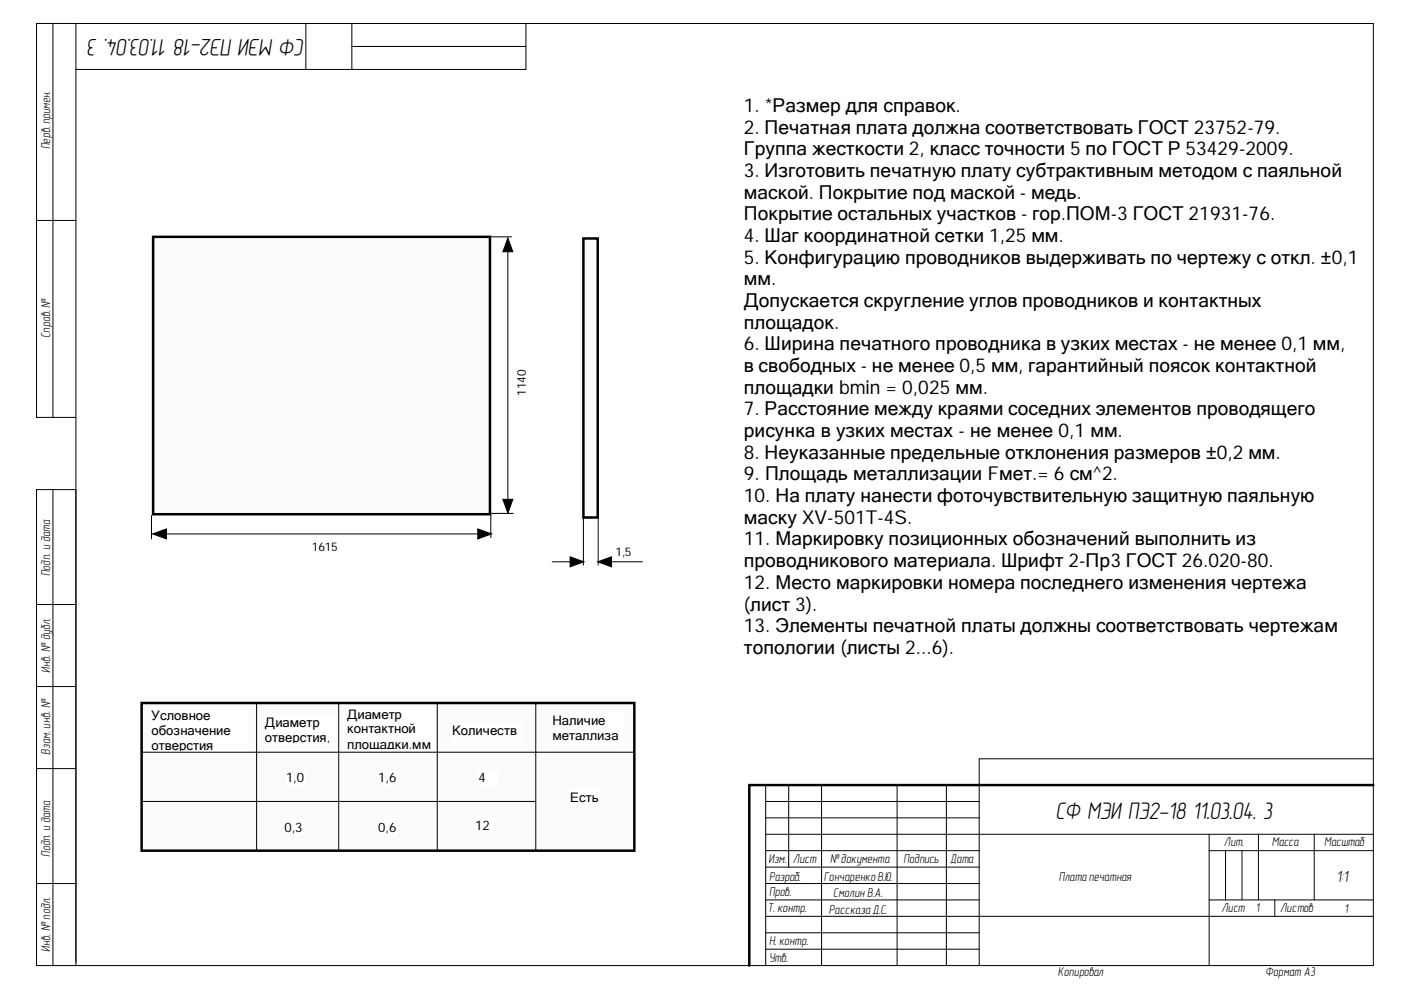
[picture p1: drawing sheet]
<svg xmlns="http://www.w3.org/2000/svg" width="297mm" height="210mm" viewBox="0 0 297 210" stroke-linecap="round" stroke-linejoin="round" font-family="sans-serif">
<g fill="none" stroke="#000" stroke-width=".21">
<path d="M11.2 5v83.5M16.1 5v199.7M64.8 5v9.7M74.6 5v9.7M74.6 9.8h36.9M111.5 5v9.7h-95.4M7.7 46.7h8.4M16.1 88.5h-8.4v-83.5h283.5v199.7h-283.5v-100.9M7.7 103.8h8.4M11.2 103.8v100.9M7.7 128.2h8.4M7.7 145.6h8.4"/>
<path d="M7.7 163h8.4M162.3 169.9h45.3M162.3 173.4h45.3M162.3 176.9h128.9M167.2 166.5v17.4M174.2 166.5v38.2M190.2 166.5v38.2M200.7 166.5v38.2M256.4 176.9v27.8M266.8 176.9v13.9M278.6 176.9v13.9M291.2 166.5h-128.9v38.2"/>
<path d="M291.2 160.9h-83.6v43.8M7.7 187.3h8.4M162.3 187.3h45.3M162.3 183.9h45.3M162.3 194.3h128.9M162.3 190.8h45.3M162.3 180.4h45.3M162.3 197.8h45.3M256.4 190.8h34.8M256.4 180.4h34.8M259.8 180.4v10.4M263.3 180.4v10.4"/>
<path d="M270.3 190.8v3.5M162.3 201.2h45.3"/>
</g>
<path d="M291.2 166.5h-132.3v38.2" fill="none" stroke="#000" stroke-width=".53"/>
<path d="M157.7 19.9h130.1v130.3h-130.1z" fill-rule="evenodd" fill="#fff"/>
<path d="M157.7 19.9h130.1v130.3h-130.1z" fill="none" stroke="#fff" stroke-width=".21"/>
<path d="M32.5 50.2h71.4v58.8h-71.4z" fill-rule="evenodd" fill="#f0ffff"/>
<path d="M32.5 50.2h71.4v58.8h-71.4z" fill="none" stroke="#000" stroke-width=".53"/>
<path d="M103.5 50.2h4.9M107.7 50.5l1 2.9h-2.1zM107.7 51.3v56.7M32.1 109.3v4.9M32.4 113.2l2.9-1.1v2.2zM33.2 113.2h70.2M101.3 112.1l2.9 1.1-2.9 1.1zM103.9 108.9h4.9M104.1 109v5M106.6 105.9h2.1l-1 2.9z" fill="none" stroke="#000" stroke-width=".21"/>
<path d="M107.7 50.5l1 2.9h-2.1zM32.4 113.2l2.9-1.1v2.2zM101.3 112.1l2.9 1.1-2.9 1.1zM106.6 105.9h2.1l-1 2.9z" fill="#000"/>
<path d="M30 149.1h104.5v31.3h-104.5z" fill-rule="evenodd" fill="#f0ffff"/>
<path d="M30 149.1h104.5v31.3h-104.5z" fill="none" stroke="#000" stroke-width=".53"/>
<path d="M30 159.5h104.5M54.4 149.1v31.3M71.8 149.1v31.3M92.7 149.1v31.3M113.6 149.1v31.3M30 169.9h83.6" fill="none" stroke="#000" stroke-width=".21"/>
<path d="M32.1 150.1h20.6v9h-20.6z" fill-rule="evenodd" fill="#fff"/>
<path d="M32.1 150.1h20.6v9h-20.6z" fill="none" stroke="#fff" stroke-width=".21"/>
<path d="M56.1 151.5h15v5.9h-15z" fill-rule="evenodd" fill="#fff"/>
<path d="M56.1 151.5h15v5.9h-15z" fill="none" stroke="#fff" stroke-width=".21"/>
<path d="M73.6 149.7h18.1v9.1h-18.1z" fill-rule="evenodd" fill="#fff"/>
<path d="M73.6 149.7h18.1v9.1h-18.1z" fill="none" stroke="#fff" stroke-width=".21"/>
<path d="M95.8 153.2h15v4.2h-15z" fill-rule="evenodd" fill="#fff"/>
<path d="M95.8 153.2h15v4.2h-15z" fill="none" stroke="#fff" stroke-width=".21"/>
<path d="M117.1 151.1h15v7h-15z" fill-rule="evenodd" fill="#fff"/>
<path d="M117.1 151.1h15v7h-15z" fill="none" stroke="#fff" stroke-width=".21"/>
<path d="M120.9 167.5h6.3v3.5h-6.3z" fill-rule="evenodd" fill="#fff"/>
<path d="M120.9 167.5h6.3v3.5h-6.3z" fill="none" stroke="#fff" stroke-width=".21"/>
<path d="M60.3 173.8h4.2v3.1h-4.2z" fill-rule="evenodd" fill="#fff"/>
<path d="M60.3 173.8h4.2v3.1h-4.2z" fill="none" stroke="#fff" stroke-width=".21"/>
<path d="M80.2 173.8h4.1v3.1h-4.1z" fill-rule="evenodd" fill="#fff"/>
<path d="M80.2 173.8h4.1v3.1h-4.1z" fill="none" stroke="#fff" stroke-width=".21"/>
<path d="M60.7 163.3h4.1v3.1h-4.1z" fill-rule="evenodd" fill="#fff"/>
<path d="M60.7 163.3h4.1v3.1h-4.1z" fill="none" stroke="#fff" stroke-width=".21"/>
<path d="M80.2 163.3h4.1v3.1h-4.1z" fill-rule="evenodd" fill="#fff"/>
<path d="M80.2 163.3h4.1v3.1h-4.1z" fill="none" stroke="#fff" stroke-width=".21"/>
<path d="M101.4 163.3h4.2v3.1h-4.2z" fill-rule="evenodd" fill="#fff"/>
<path d="M101.4 163.3h4.2v3.1h-4.2z" fill="none" stroke="#fff" stroke-width=".21"/>
<path d="M100.7 173.4h4.2v3.1h-4.2z" fill-rule="evenodd" fill="#fff"/>
<path d="M100.7 173.4h4.2v3.1h-4.2z" fill="none" stroke="#fff" stroke-width=".21"/>
<path d="M123.7 50.6h3v59.1h-3z" fill-rule="evenodd" fill="#f0ffff"/>
<path d="M123.7 50.6h3v59.1h-3z" fill="none" stroke="#000" stroke-width=".53"/>
<path d="M117.1 119.1h5.9M120.9 118.1l2.9 1-2.9 1.1zM123.7 109.3v10.5M126.7 119.1l2.9-1v2.1zM126.8 109.3v10.5M127.5 119.1h8.7" fill="none" stroke="#000" stroke-width=".21"/>
<path d="M120.9 118.1l2.9 1-2.9 1.1zM126.7 119.1l2.9-1v2.1z" fill="#000"/>
<g font-size="5.1">
<text x="35.5" y="8.3" transform="rotate(-180 35.5 8.3)">11.03.04. 3</text>
<text x="64.6" y="8.3" transform="rotate(-180 64.6 8.3)">СФ МЭИ ПЭ2-18</text>
<text x="223.8" y="173.6">СФ МЭИ ПЭ2-18 11.03.04. 3</text>
</g>
<g font-size="4.1">
<text x="157.7" y="23.7">1. *Размер для справок.</text>
<text x="157.7" y="28.3">2. Печатная плата должна соответствовать ГОСТ 23752-79.</text>
<text x="157.7" y="32.9">Группа жесткости 2, класс точности 5 по ГОСТ Р 53429-2009.</text>
<text x="157.7" y="37.5">3. Изготовить печатную плату субтрактивным методом с паяльной</text>
<text x="157.7" y="42.1">маской. Покрытие под маской - медь.</text>
<text x="157.7" y="46.7">Покрытие остальных участков - гор.ПОМ-3 ГОСТ 21931-76.</text>
<text x="157.7" y="51.3">4. Шаг координатной сетки 1,25 мм.</text>
<text x="157.7" y="55.9">5. Конфигурацию проводников выдерживать по чертежу с откл. ±0,1</text>
<text x="157.7" y="60.5">мм.</text>
<text x="157.7" y="65.1">Допускается скругление углов проводников и контактных</text>
<text x="157.7" y="69.7">площадок.</text>
<text x="157.7" y="74.2">6. Ширина печатного проводника в узких местах - не менее 0,1 мм,</text>
<text x="157.7" y="78.9">в свободных - не менее 0,5 мм, гарантийный поясок контактной</text>
<text x="157.7" y="83.5">площадки bmin = 0,025 мм.</text>
<text x="157.7" y="88">7. Расстояние между краями соседних элементов проводящего</text>
<text x="157.7" y="92.7">рисунка в узких местах - не менее 0,1 мм.</text>
<text x="157.7" y="97.2">8. Неуказанные предельные отклонения размеров ±0,2 мм.</text>
<text x="157.7" y="101.8">9. Площадь металлизации Fмет.= 6 см^2.</text>
<text x="157.7" y="106.5">10. На плату нанести фоточувствительную защитную паяльную</text>
<text x="157.7" y="111">маску XV-501T-4S.</text>
<text x="157.7" y="115.6">11. Маркировку позиционных обозначений выполнить из</text>
<text x="157.7" y="120.2">проводникового материала. Шрифт 2-Пр3 ГОСТ 26.020-80.</text>
<text x="157.7" y="124.8">12. Место маркировки номера последнего изменения чертежа</text>
<text x="157.7" y="129.5">(лист 3).</text>
<text x="157.7" y="134">13. Элементы печатной платы должны соответствовать чертежам</text>
<text x="157.7" y="138.6">топологии (листы 2...6).</text>
</g>
<text font-size="3.4" x="283.4" y="187">1:1</text>
<g font-size="2.8">
<text x="32.2" y="152.7">Условное</text>
<text x="32.2" y="155.9">обозначение</text>
<text x="56.2" y="154.1">Диаметр</text>
<text x="73.6" y="152.4">Диаметр</text>
<text x="73.6" y="155.5">контактной</text>
<text x="95.9" y="155.8">Количеств</text>
<text x="117.1" y="153.7">Наличие</text>
<text x="32.2" y="159.1">отверстия</text>
<text x="56.2" y="157.3">отверстия,</text>
<text x="56.2" y="160.5">мм</text>
<text x="73.6" y="158.7">площадки,мм</text>
<text x="95.9" y="159.1">о</text>
<text x="117.1" y="156.9">металлиза</text>
<text x="117.1" y="160.2">ции</text>
<text x="60.7" y="165.9">1,0</text>
<text x="80.2" y="165.9">1,6</text>
<text x="101.5" y="165.9">4</text>
<text x="120.9" y="170.1">Есть</text>
<text x="60.3" y="176.4">0,3</text>
<text x="80.2" y="176.4">0,6</text>
<text x="100.8" y="176">12</text>
</g>
<g font-size="2.7">
<text x="10.7" y="31.6" transform="rotate(-90 10.7 31.6)">Перв.примен.</text>
<text x="10.7" y="71.6" transform="rotate(-90 10.7 71.6)">Справ. №</text>
<text x="10.7" y="122.2" transform="rotate(-90 10.7 122.2)">Подп. и дата</text>
<text x="10.7" y="142.6" transform="rotate(-90 10.7 142.6)">Инв. № дубл.</text>
<text x="10.7" y="160" transform="rotate(-90 10.7 160)">Взам. инв. №</text>
<text x="259.5" y="179.4">Лит.</text>
<text x="269.7" y="179.4">Масса</text>
<text x="280.7" y="179.4">Масштаб</text>
<text x="10.7" y="181.7" transform="rotate(-90 10.7 181.7)">Подп. и дата</text>
<text x="163" y="183">Изм.</text>
<text x="168.1" y="183">Лист</text>
<text x="176" y="183">№документа</text>
<text x="191.6" y="183">Подпись</text>
<text x="201.5" y="183">Дата</text>
<text x="163.1" y="186.8">Разраб.</text>
<text x="163.1" y="189.9">Пров.</text>
<text x="174.6" y="186.8">Гончаренко В.Ю.</text>
<text x="176.7" y="190.3">Смолин В.А.</text>
<text x="224.5" y="186.8">Платапечатная</text>
<text x="162.7" y="193.4">Т. контр.</text>
<text x="175.7" y="193.7">РассказаД.С.</text>
<text x="259" y="193.4">Лист</text>
<text x="266.2" y="193.4">1</text>
<text x="271.4" y="193.4">Листов</text>
<text x="285" y="193.6">1</text>
<text x="10.7" y="201.8" transform="rotate(-90 10.7 201.8)">Инв. № подл.</text>
<text x="163.1" y="200.3">Н. контр.</text>
<text x="163.1" y="203.9">Утв.</text>
<text x="224.3" y="206.9">Копировал</text>
<text x="268.2" y="206.9">Формат A3</text>
</g>
<g font-size="2.5">
<text x="111.5" y="84" transform="rotate(-90 111.5 84)">1140</text>
<text x="66.1" y="116.9">1615</text>
<text x="130.5" y="117.9">1,5</text>
</g>
</svg>
